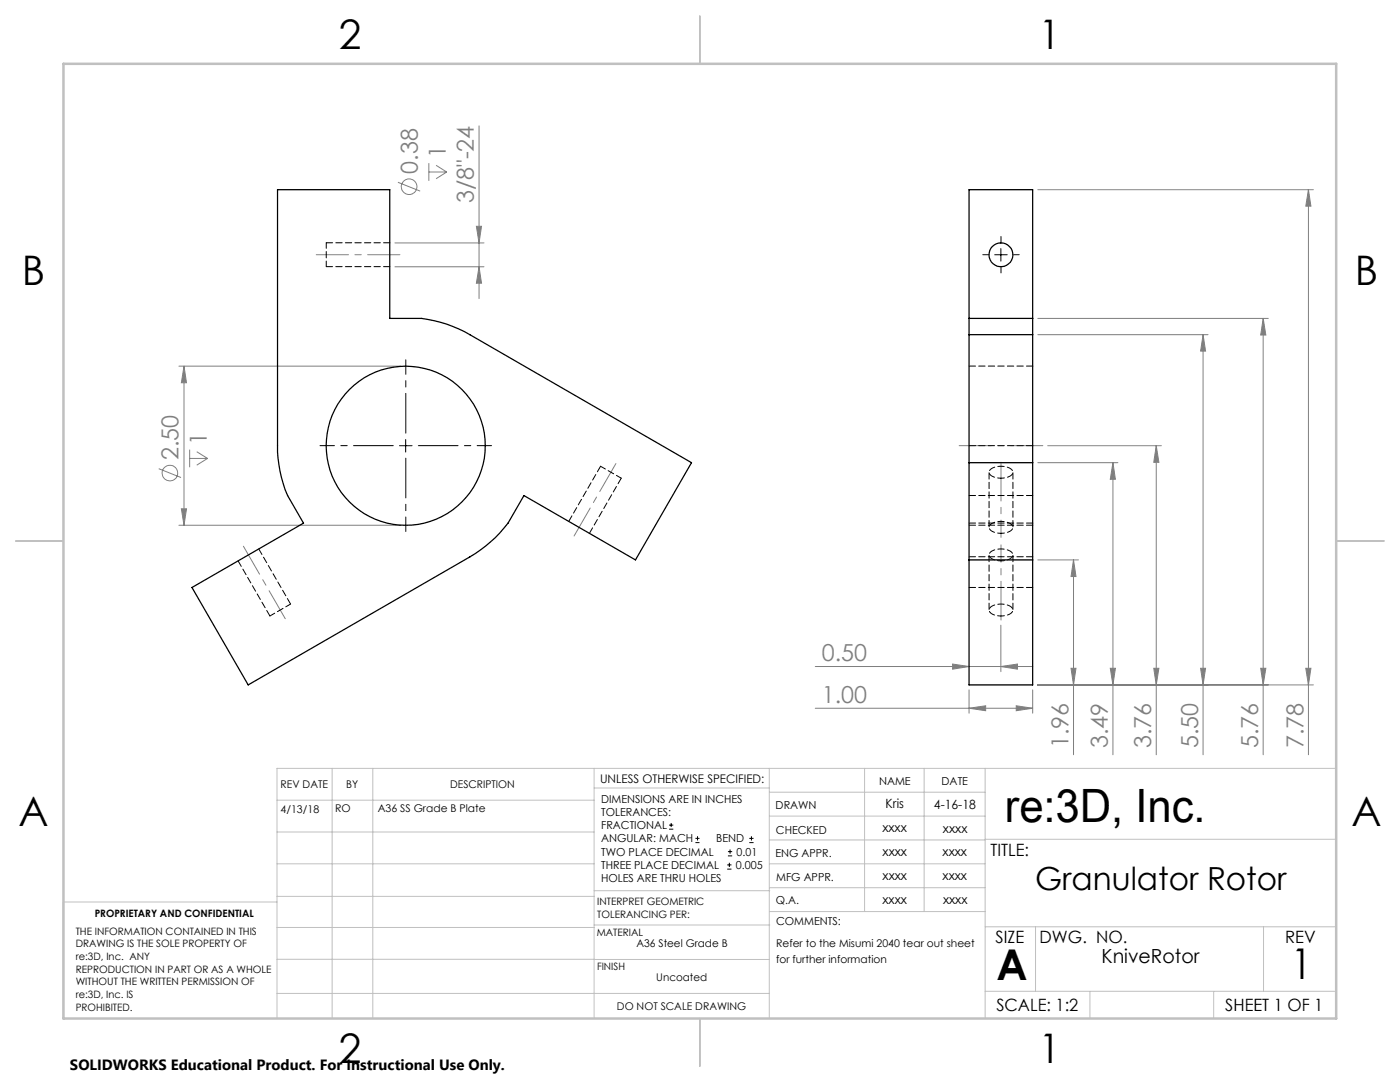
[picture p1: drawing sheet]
<svg xmlns="http://www.w3.org/2000/svg" width="279mm" height="216mm" viewBox="0 0 279 216" stroke-linecap="round" stroke-linejoin="round" font-family="sans-serif">
<g fill="none" stroke="#808080" stroke-width=".2">
<path d="M79.4 36.4l4.5 1.7M85.6 32.6v3.5M85.6 34.3h3.5M87 33l2.1 1.3M89.1 34.3l-2.1 1.4M95.6 25.1v34.5M207.1 37.9h55M261.1 37.9l.5 3.2h-1zM261.1 37.9v112.7M78.8 48.5h17.8M78.8 53.2h17.8M95.1 45.2h1l-.5 3.3z"/>
<path d="M95.6 53.2l.5 3.3h-1zM35.7 73.1h44.3M36.7 73.1l.5 3.3h-1zM36.7 73.1v31.7M207.1 66.8h34M207.1 63.5h46M240.1 66.8l.5 3.3h-1zM240.1 66.8v83.8M252.1 63.5v87.1M252.1 63.5l.5 3.4h-1zM31.7 93.5l4.4 1.8M37.9 89.7v3.5"/>
<path d="M37.9 91.5h3.5M39.3 90.1l2.1 1.4M41.4 91.5l-2.1 1.3M207.1 92.3h16M209.1 88.9h22.7M222.1 92.3v58.3M222.1 92.3l.5 3.3h-1zM230.8 88.9l.5 3.4h-1zM230.8 88.9v61.7M35.7 104.8h44.3M36.2 101.5h1l-.5 3.3zM207.1 111.7h8.1"/>
<path d="M214.2 111.7l.5 3.3h-1zM214.2 111.7v38.9M162.7 133h43.4M190.1 132.5l3.3 .5-3.3 .5zM193.4 137.7v4.6M199.7 133l3.4-.5v1zM199.7 124.7v9.3M206.1 137.7v4.6M207.1 136.7h55M213.7 133.3h1l-.5 3.4zM221.6 133.3h1l-.5 3.4zM230.3 133.3h1l-.5 3.4z"/>
<path d="M239.6 133.3h1l-.5 3.4zM251.6 133.3h1l-.5 3.4zM260.6 133.3h1l-.5 3.4zM162.7 141.3h43.4M193.4 141.3l3.3-.5v1zM202.8 140.8l3.3 .5-3.3 .5z"/>
<circle cx="81.6" cy="37.3" r="1.56"/>
<circle cx="33.9" cy="94.4" r="1.56"/>
</g>
<g fill="none" stroke="#000" stroke-width=".2">
<path d="M198.5 50.8h2.5M199.7 49.6v2.5M79.7 88.9h2.5M81 87.7v2.5M133.5 165.5h.9M133.5 164.6h.9M133.9 164.2v.8M138.8 168.1h.8M138.8 167.3h.8M139.2 166.9v.8M145.1 173.4h.9M145.1 172.6h.9"/>
<path d="M145.3 170.8h.8M145.3 169.9h.8M145.6 172.2v.8M145.7 169.5v.9M149.5 168.1h.9M149.5 167.3h.9M150 166.9v.8"/>
</g>
<path d="M197.3 50.8h-1.2M199.8 48.3v-1.1M199.8 53.3v1.2M202.3 50.8h1.1" fill="none" stroke="#000" stroke-width=".2" stroke-dasharray="15.2 1.3 1.3 1.3"/>
<path d="M78.5 88.9h-14.6M81 86.4v-14.6M81 91.4v14.6M83.5 88.9h14.6" fill="none" stroke="#000" stroke-width=".2" stroke-dasharray="15.2 1.3 1.3 1.3" stroke-dashoffset="7.3"/>
<path d="M199.8 92.2v15M199.8 123.7v-15" fill="none" stroke="#808080" stroke-width=".2" stroke-dasharray="15.2 1.3 1.3 1.3" stroke-dashoffset="7.5"/>
<path d="M63.1 50.8h16.7M122.9 92.5l-8.3 14.5M191.4 88.9h16.7M56.9 123.5l-8.3-14.5" fill="none" stroke="#808080" stroke-width=".2" stroke-dasharray="15.2 1.3 1.3 1.3" stroke-dashoffset="8.8"/>
<g fill="none" stroke="#c0c0c0" stroke-width=".2">
<path d="M55.3 159.7h63.3M66.3 153.3v49.9M74.4 153.3v49.9M118.6 153.3v49.9M118.6 157.2h34.9M153.5 153.3v49.9M153.5 158.1h43.1M172.5 153.3v28.6M184.4 153.3v28.6M196.6 153.3v49.9M266.7 153.3h-211.4v49.9M55.3 178.9h63.3"/>
<path d="M55.3 172.4h63.3M55.3 166h63.3M55.3 180h-42.7v23.2M118.6 177.7h35M153.5 167.6h43.1M153.5 162.8h43.1M153.5 172.4h43.1M153.5 177.1h43.1M196.6 167.5h70.1M55.3 198.2h98.2M55.3 191.4l98.2 .1M55.3 185.1h63.3"/>
<path d="M118.6 184.6h35M153.6 181.9h43M196.6 197.8h70.1M196.6 184.9h70.1M206.7 184.9v12.9M217.5 197.8v5.4M242.2 197.8v5.4M252.2 184.9v12.9"/>
</g>
<path d="M139.7 3.2v9.5M3.1 107.9h9.6M266.7 107.9h9.5M139.7 203.2v9.6" fill="none" stroke="#c0c0c0" stroke-width=".25"/>
<path d="M12.7 12.7h254v190.5h-254z" fill="none" stroke="#c0c0c0" stroke-width=".5"/>
<g fill="#808080">
<path d="M193.4 141.3l3.3-.5v1zM202.8 140.8l3.3 .5-3.3 .5zM190.1 132.5l3.3 .5-3.3 .5zM199.7 133l3.4-.5v1z"/>
<path d="M230.3 133.3h1l-.5 3.4zM230.8 88.9l.5 3.4h-1zM213.7 133.3h1l-.5 3.4zM214.2 111.7l.5 3.3h-1zM221.6 133.3h1l-.5 3.4zM222.1 92.3l.5 3.3h-1zM239.6 133.3h1l-.5 3.4zM240.1 66.8l.5 3.3h-1zM251.6 133.3h1l-.5 3.4zM252.1 63.5l.5 3.4h-1zM260.6 133.3h1l-.5 3.4zM261.1 37.9l.5 3.2h-1z"/>
<path d="M36.7 73.1l.5 3.3h-1zM36.2 101.5h1l-.5 3.3z"/>
<path d="M95.1 45.2h1l-.5 3.3zM95.6 53.2l.5 3.3h-1z"/>
</g>
<g fill="none" stroke="#000" stroke-width=".25">
<path d="M55.4 37.9h22.4v25.6h6.3a25.1 25.1 0 0 1 9.7 3.3l44.2 25.5-11.2 19.4-22.2-12.8-3.2 5.5a26.8 26.8 0 0 1-7.6 6.7l-44.3 25.6-11.2-19.5 22.3-12.8-3.2-5.5a24.9 24.9 0 0 1-2-10zM193.4 63.5v3.3M193.4 63.5v-25.6h12.7v25.6M193.4 63.5h12.7M193.4 66.8v69.9h12.7v-69.9M193.4 66.8h12.7M206.1 63.5v3.3M193.4 92.3h12.7M193.4 111.7h12.7"/>
<circle cx="199.8" cy="50.9" r="2.38"/>
<circle cx="81" cy="88.9" r="15.9"/>
</g>
<path d="M65.1 48.4v4.8M124 95.4l-4.1-2.4M53.9 122.9l4.1-2.4" fill="none" stroke="#000" stroke-width=".2" stroke-dasharray="1.3 .6" stroke-dashoffset=".2"/>
<g fill="none" stroke="#000" stroke-width=".2" stroke-dasharray="1.3 .6">
<path d="M65.1 53.2h12.7M77.8 48.4h-12.7M206.1 73h-12.7M119.9 93l-6.4 11M193.4 98.9h12.7M193.4 88.9h12.7M47.5 111.9l6.4 11M117.6 106.4l6.4-11M193.4 104.4h12.7M193.4 111.1h12.7M193.4 117.2h12.7M193.4 104.8h12.7"/>
<path d="M58 120.5l-6.4-11"/>
</g>
<path d="M199.8 95.4a2.03 2.03 0 0 1-2.4-1.2 2.39 2.39 0 0 1 2.6-1.2l1.3 .3a.88 .88 0 0 1 .8 .8 .88 .88 0 0 1-.6 .9l-.8 .3-.9 .1M199.8 106.4a2.03 2.03 0 0 1-2.4-1.2 2.39 2.39 0 0 1 2.6-1.2l1.3 .3a.88 .88 0 0 1 .8 .8 .88 .88 0 0 1-.6 .9l-.8 .3-.9 .1M199.8 111.9a2.03 2.03 0 0 1-2.4-1.2 2.39 2.39 0 0 1 2.6-1.2l1.3 .3a.88 .88 0 0 1 .8 .8 .88 .88 0 0 1-.6 .9l-.8 .3-.9 .1M199.8 122.9a2.03 2.03 0 0 1-2.4-1.2 2.39 2.39 0 0 1 2.6-1.2l1.3 .3a.88 .88 0 0 1 .8 .8 .88 .88 0 0 1-.6 .9l-.8 .3-.9 .1" fill="none" stroke="#000" stroke-width=".2" stroke-dasharray="1.3 .6" stroke-dashoffset=".6"/>
<path d="M197.4 94.2v11M197.4 110.7v11M202.2 105.2v-11M202.2 121.7v-11" fill="none" stroke="#000" stroke-width=".2" stroke-dasharray="1.3 .6" stroke-dashoffset="-.1"/>
<text font-size="9.2" x="200.5" y="164.1">re:3D, Inc.</text>
<g font-size="8.5">
<text x="198.9" y="195.5">A</text>
<text x="257.6" y="195.4">1</text>
</g>
<g font-size="8.1">
<text x="67.6" y="9.7">2</text>
<text x="207.3" y="9.7">1</text>
<text x="4.4" y="57">B</text>
<text x="270.4" y="57">B</text>
<text x="3.7" y="164.9">A</text>
<text x="269.7" y="164.9">A</text>
<text x="67.6" y="212.2">2</text>
<text x="207.3" y="212.2">1</text>
</g>
<text font-size="6.3" x="206.6" y="177.5">Granulator Rotor</text>
<g font-size="4.7" fill="#808080">
<text x="83.4" y="34.7" transform="rotate(-90 83.4 34.7)">0.38</text>
<text x="89" y="31.6" transform="rotate(-90 89 31.6)">1</text>
<text x="94.6" y="40.5" transform="rotate(-90 94.6 40.5)">3/8&quot;-24</text>
<text x="41.2" y="88.7" transform="rotate(-90 41.2 88.7)">1</text>
<text x="35.6" y="91.8" transform="rotate(-90 35.6 91.8)">2.50</text>
<text x="164" y="132">0.50</text>
<text x="164" y="140.3">1.00</text>
<text x="213.2" y="149.3" transform="rotate(-90 213.2 149.3)">1.96</text>
<text x="221.1" y="149.3" transform="rotate(-90 221.1 149.3)">3.49</text>
<text x="229.8" y="149.3" transform="rotate(-90 229.8 149.3)">3.76</text>
<text x="239.1" y="149.3" transform="rotate(-90 239.1 149.3)">5.50</text>
<text x="251.1" y="149.3" transform="rotate(-90 251.1 149.3)">5.76</text>
<text x="260.1" y="149.3" transform="rotate(-90 260.1 149.3)">7.78</text>
</g>
<text font-size="3.9" x="219.8" y="192.1">KniveRotor</text>
<g font-size="3.4">
<text x="197.7" y="170.8">TITLE:</text>
<text x="198.7" y="188.1">SIZE</text>
<text x="207.5" y="188.1">DWG. NO.</text>
<text x="256.5" y="188.2">REV</text>
<text x="198.8" y="201.7">SCALE: 1:2</text>
<text x="244.5" y="201.7">SHEET 1 OF 1</text>
</g>
<text font-size="3" x="14" y="213.5">SOLIDWORKS Educational Product. For Instructional Use Only.</text>
<g font-size="2.5">
<text x="176.7" y="161.3">Kris</text>
<text x="186.4" y="161.4">4-16-18</text>
<text x="176.1" y="166.1">xxxx</text>
<text x="188.2" y="166.2">xxxx</text>
<text x="176.1" y="170.8">xxxx</text>
<text x="188.1" y="170.8">xxxx</text>
<text x="176.1" y="175.6">xxxx</text>
<text x="188.1" y="175.6">xxxx</text>
<text x="176.1" y="180.4">xxxx</text>
<text x="188.2" y="180.3">xxxx</text>
</g>
<text font-size="2.4" x="119.8" y="156.2">UNLESS OTHERWISE SPECIFIED:</text>
<g font-size="2.2">
<text x="120" y="160.1">DIMENSIONS ARE IN INCHES</text>
<text x="154.8" y="161.4">DRAWN</text>
<text x="175.4" y="156.6">NAME</text>
<text x="187.9" y="156.7">DATE</text>
<text x="120" y="162.8">TOLERANCES:</text>
<text x="120" y="165.4">FRACTIONAL</text>
<text x="154.9" y="166.3">CHECKED</text>
<text x="120" y="173.4">THREE PLACE DECIMAL</text>
<text x="120" y="168.1">ANGULAR: MACH</text>
<text x="120" y="170.7">TWO PLACE DECIMAL</text>
<text x="142.9" y="168.1">BEND</text>
<text x="146.9" y="173.4">0.005</text>
<text x="147" y="170.7">0.01</text>
<text x="154.8" y="171">ENG APPR.</text>
<text x="120" y="176">HOLES ARE THRU HOLES</text>
<text x="154.9" y="175.7">MFG APPR.</text>
<text x="154.9" y="180.4">Q.A.</text>
<text x="154.9" y="184.6">COMMENTS:</text>
</g>
<g font-size="2.1">
<text x="56" y="157.2">REV DATE</text>
<text x="69.1" y="157.2">BY</text>
<text x="89.8" y="157.2">DESCRIPTION</text>
<text x="56" y="162.2">4/13/18</text>
<text x="66.9" y="162.1">RO</text>
<text x="75.4" y="162.1">A36 SS Grade B Plate</text>
<text x="127" y="189">A36 Steel Grade B</text>
<text x="154.9" y="189">Refer to the Misumi 2040 tear out sheet</text>
<text x="131" y="195.8">Uncoated</text>
<text x="154.9" y="192.1">for further information</text>
<text x="123.1" y="201.6">DO NOT SCALE DRAWING</text>
</g>
<g font-size="2">
<text x="18.9" y="182.9">PROPRIETARY AND CONFIDENTIAL</text>
<text x="119.2" y="180.6">INTERPRET GEOMETRIC</text>
<text x="119.2" y="183.1">TOLERANCING PER:</text>
<text x="15.1" y="186.5">THE INFORMATION CONTAINED IN THIS</text>
<text x="15.1" y="189">DRAWING IS THE SOLE PROPERTY OF</text>
<text x="15.1" y="191.6">re:3D, Inc. ANY</text>
<text x="119.1" y="186.7">MATERIAL</text>
<text x="15.1" y="194.1">REPRODUCTION IN PART OR AS A WHOLE</text>
<text x="15.1" y="196.6">WITHOUT THE WRITTEN PERMISSION OF</text>
<text x="119.1" y="193.5">FINISH</text>
<text x="15.1" y="199.1">re:3D, Inc. IS</text>
<text x="15.1" y="201.7">PROHIBITED.</text>
</g>
</svg>
